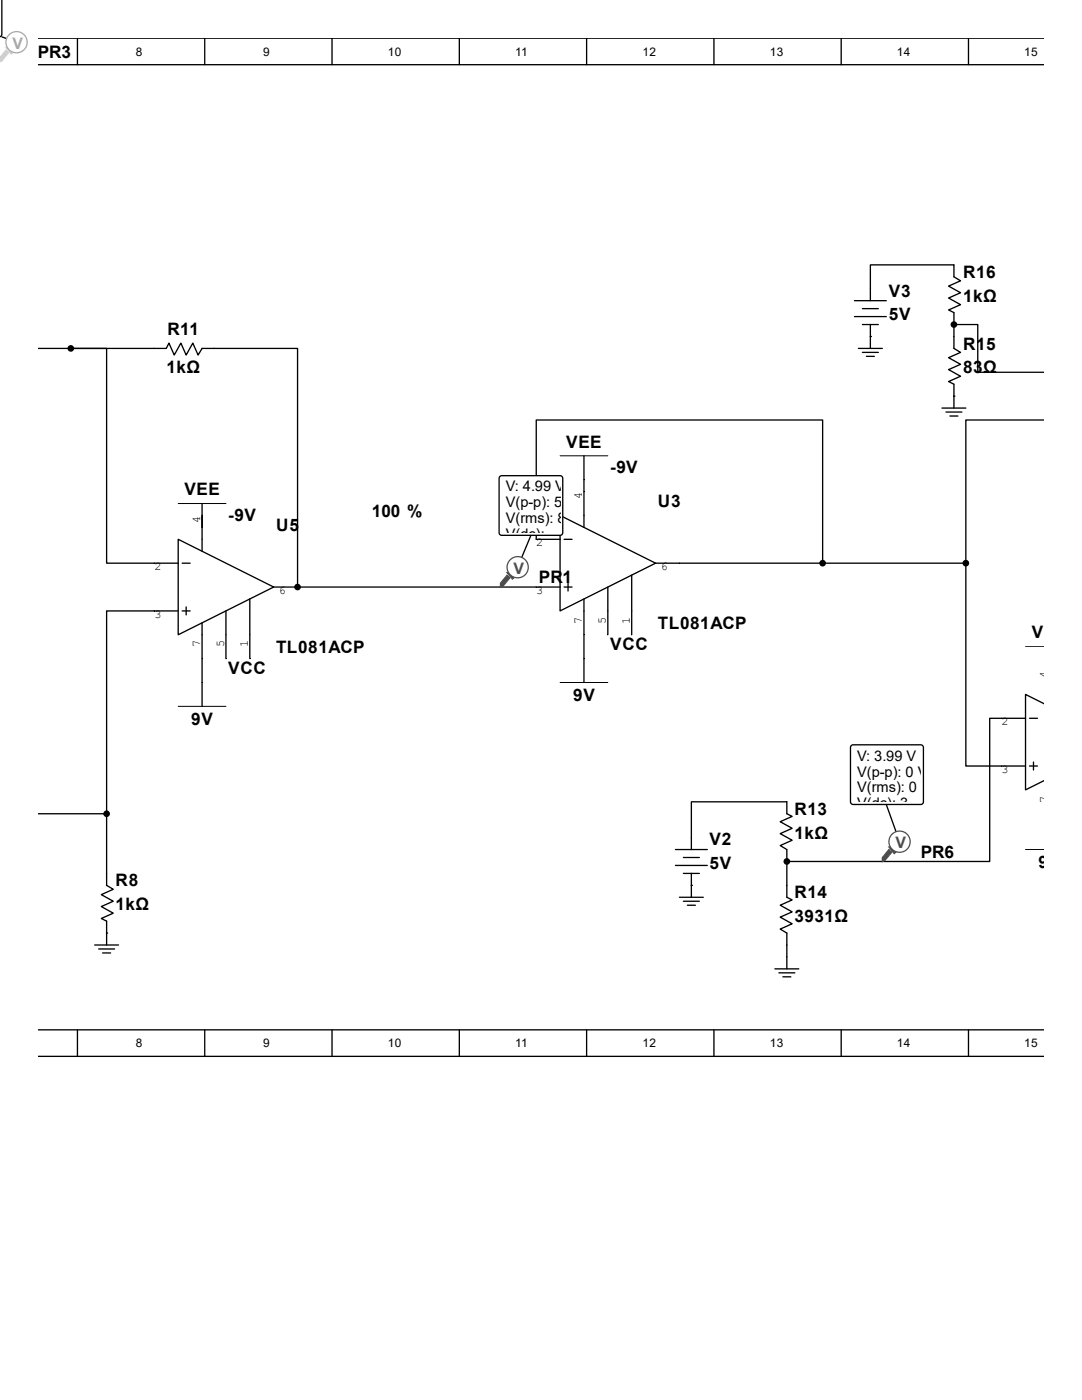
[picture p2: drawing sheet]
<svg xmlns="http://www.w3.org/2000/svg" width="216mm" height="279mm" viewBox="0 0 216 279" stroke-linecap="round" stroke-linejoin="round" font-family="sans-serif">
<g fill="none" stroke="#000" stroke-width=".26">
<path d="M7.6 12.9h200.7M7.6 7.6h200.7M15.5 7.6v5.3M40.9 7.6v5.3M66.3 7.6v5.3M91.7 7.6v5.3M117.1 7.6v5.3M142.5 7.6v5.3M167.9 7.6v5.3M193.3 7.6v5.3M7.6 69.5h25.6l.5-1 1.1 2.4 1.3-2.4 1 2.4 1.4-2.4 1 2.4 .8-1.4h19.1v47.7M14.1 69.5h7.2v42.9h14.3"/>
<path d="M170.5 60h6.3M170.5 63.2h6.3M171.3 69.5h4.8M172.1 61.6h3.2M172.1 64.8h3.2M172.1 70.3h3.2M172.9 71.1h1.6M173.7 60v-7.1h16.6v2.3l1.4 .8-2.4 1.1 2.4 1.3-2.4 1.1 2.4 1.3-2.4 1.1 1 .5v7.1l1.4 .8-2.4 1.1 2.4 1.3-2.4 1.1 2.4 1.3-2.4 1 1 .6v4.7M173.7 67.2h.1M173.7 64.8v4.7M190.3 79.1h.1M190.3 64.8h4.8v9.5h13.2"/>
<path d="M116.5 91v14.3M188 81.4h4.7M188.8 82.2h3.1M189.5 83h1.6M208.3 83.8h-15.6v28.6M35.6 107.6l19 9.6-19 9.5zM36.4 112.4h1.5M40.3 100.5v9.5M49.8 119.5v11.9M54.6 117.2h57.2M111.8 102.9l19 9.5-19 9.5zM111.8 107.6h-4.8v-23.8h57.1v28.6"/>
<path d="M112.6 117.2h1.5M112.6 107.6h1.5M113.3 116.4v1.6M116.5 119.5v16.7M121.3 117.2v9.5M126 114.8v11.9M130.8 112.4h61.9M192.7 112.4v40.5h11.9M35.6 121.9h-14.3v40.5M36.4 121.9h1.5M37.1 121.1v1.6M40.3 124.3v16.7"/>
<path d="M45.1 121.9v9.5M204.6 143.4h-7.1v28.5h-40.5M205.4 152.9h1.6M205.4 143.4h1.6M206.2 152.1v1.6M208.3 140.4l-3.7-1.8v19l3.7-1.8M7.6 162.4h13.7M21.3 162.4v14.3l1.3 .8-2.4 1 2.4 1.4-2.4 1 2.4 1.3-2.4 1.1 1.1 .5v4.8M134.8 169.5h6.3M134.8 172.7h6.3M135.6 179.1h4.7M136.4 171.1h3.1"/>
<path d="M136.4 174.3h3.1M136.4 179.9h3.1M138 169.5v-9.5h19v2.4l1.1 .5-2.4 1.1 2.4 1.3-2.4 1.1 2.4 1.3-2.4 1.1 1.3 .7v9.6l1.1 .5-2.4 1.1 2.4 1.3-2.4 1 2.4 1.4-2.4 1 1.3 .8v7.2M138 176.7h.1M138 174.3v4.8M18.9 188.6h4.8M19.7 189.4h3.2M20.5 190.2h1.6M21.3 186.2h.1M137.2 180.7h1.5M154.6 193.4h4.8M155.4 194.2h3.2"/>
<path d="M156.2 194.9h1.6M7.6 210.8h200.7M7.6 205.5h200.7M15.5 205.5v5.3M40.9 205.5v5.3M66.3 205.5v5.3M91.7 205.5v5.3M117.1 205.5v5.3M142.5 205.5v5.3M167.9 205.5v5.3M193.3 205.5v5.3"/>
</g>
<path d="M111.8 91h9.5M35.6 100.5h9.5M111.8 136.2h9.5M204.6 129.1h3.7M35.6 141h9.5M204.6 169.5h3.7" fill="none" stroke="#000" stroke-width=".2"/>
<g fill="#000" stroke="#000" stroke-width=".26">
<circle cx="14.1" cy="69.5" r=".53"/>
<circle cx="190.3" cy="64.8" r=".53"/>
<circle cx="59.4" cy="117.2" r=".53"/>
<circle cx="164.1" cy="112.4" r=".53"/>
<circle cx="192.7" cy="112.4" r=".53"/>
<circle cx="21.3" cy="162.4" r=".53"/>
<circle cx="157" cy="171.9" r=".53"/>
</g>
<path d="M99.9 95h12.1l.3 .5-.1 11.1-.4 .2h-11.9l-.3-.5v-10.8z" fill-rule="evenodd" fill="#fff" stroke="#000" stroke-width=".26"/>
<path d="M105.9 106.8l-2.6 6.4" fill="none" stroke="#000" stroke-width=".26"/>
<path d="M101.2 114.8l.5 .5-1.3 1.6-.5 .3v-.8z" fill-rule="evenodd" fill="#505050"/>
<path d="M101.2 114.8l.5 .5-1.3 1.6-.5 .3v-.8z" fill="none" stroke="#505050" stroke-width=".25"/>
<path d="M101.2 114.3h.3l1 1-.3 .3z" fill-rule="evenodd" fill="#505050"/>
<path d="M101.2 114.3h.3l1 1-.3 .3z" fill="none" stroke="#505050" stroke-width=".25"/>
<circle cx="103.3" cy="113.2" r="2.11" fill="#fff"/>
<circle cx="103.3" cy="113.2" r="2.11" fill="none" stroke="#505050" stroke-width=".25"/>
<path d="M170 148.7h14l.3 .5-.1 11.1-.5 .2h-13.7l-.3-.5v-10.8z" fill-rule="evenodd" fill="#fff" stroke="#000" stroke-width=".26"/>
<path d="M176.8 160.5l2.7 7.5" fill="none" stroke="#000" stroke-width=".26"/>
<path d="M177.4 169.5l.5 .6-1.3 1.6-.5 .3v-.8z" fill-rule="evenodd" fill="#505050"/>
<path d="M177.4 169.5l.5 .6-1.3 1.6-.5 .3v-.8z" fill="none" stroke="#505050" stroke-width=".25"/>
<path d="M177.4 169h.3l1 1.1-.3 .2z" fill-rule="evenodd" fill="#505050"/>
<path d="M177.4 169h.3l1 1.1-.3 .2z" fill="none" stroke="#505050" stroke-width=".25"/>
<circle cx="179.5" cy="168" r="2.12" fill="#fff"/>
<circle cx="179.5" cy="168" r="2.12" fill="none" stroke="#505050" stroke-width=".25"/>
<path d="M-.1 -.1h.5v6.9l-.1 .3-.4 .3z" fill-rule="evenodd" fill="#fff" stroke="#000" stroke-width=".26"/>
<path d="M.4 7.4l2.9 1" fill="none" stroke="#000" stroke-width=".26"/>
<path d="M1.2 10l.5 .5-1.3 1.6-.5 .3v-.8z" fill-rule="evenodd" fill="#d1d2d4"/>
<path d="M-.1 11.5l1.3-1.5 .5 .5-1.3 1.6-.5 .3" fill="none" stroke="#d1d2d4" stroke-width=".25"/>
<path d="M1.2 9.5h.2l1.1 1-.3 .3z" fill-rule="evenodd" fill="#d1d2d4"/>
<path d="M1.2 9.5h.2l1.1 1-.3 .3z" fill="none" stroke="#d1d2d4" stroke-width=".25"/>
<circle cx="3.3" cy="8.4" r="2.12" fill="#fff"/>
<circle cx="3.3" cy="8.4" r="2.12" fill="none" stroke="#a7a9ac" stroke-width=".25"/>
<g font-size="3.4">
<text x="7.5" y="11.6">PR3</text>
<text x="177.4" y="59.2">V3</text>
<text x="192.2" y="55.5">R16</text>
<text x="177.4" y="63.9">5V</text>
<text x="192.2" y="60.2">1kΩ</text>
<text x="33.4" y="66.8">R11</text>
<text x="192.2" y="69.8">R15</text>
<text x="33.2" y="74.5">1kΩ</text>
<text x="192.2" y="74.5">83Ω</text>
<text x="113" y="89.3">VEE</text>
<text x="121.8" y="94.4">-9V</text>
<text x="36.8" y="98.8">VEE</text>
<text x="131.3" y="101.2">U3</text>
<text x="45.6" y="103.9">-9V</text>
<text x="55.1" y="106">U5</text>
<text x="74.2" y="103.1">100 %</text>
<text x="107.5" y="116.4">PR1</text>
<text x="131.3" y="125.6">TL081ACP</text>
<text x="55.1" y="130.3">TL081ACP</text>
<text x="121.8" y="129.8">VCC</text>
<text x="205.9" y="127.4">VEE</text>
<text x="45.6" y="134.6">VCC</text>
<text x="114.3" y="139.9">9V</text>
<text x="38.1" y="144.6">9V</text>
<text x="158.5" y="162.6">R13</text>
<text x="158.5" y="167.4">1kΩ</text>
<text x="141.6" y="168.7">V2</text>
<text x="141.6" y="173.5">5V</text>
<text x="183.7" y="171.2">PR6</text>
<text x="207.2" y="173.2">9V</text>
<text x="23.1" y="176.9">R8</text>
<text x="158.5" y="179.3">R14</text>
<text x="23.1" y="181.7">1kΩ</text>
<text x="158.5" y="184.1">3931Ω</text>
</g>
<text font-size="3.2" fill="#a7a9ac" x="2.5" y="9.7">V</text>
<g font-size="3.2" fill="#505050">
<text x="102.5" y="114.5">V</text>
<text x="178.7" y="169.3">V</text>
</g>
<g font-size="2.9">
<text x="100.9" y="98.1">V: 4.99 V</text>
<text x="100.9" y="101.3">V(p-p): 583 nV</text>
<text x="100.9" y="104.4">V(rms): 8.53 V</text>
<text x="100.9" y="107.6">V(dc):...</text>
<text x="171" y="151.8">V: 3.99 V</text>
<text x="171" y="155">V(p-p): 0 V</text>
<text x="171" y="158.2">V(rms): 0 V</text>
<text x="171" y="161.3">V(dc): 3...</text>
</g>
<g font-size="2.4">
<text x="27.1" y="11.1">8</text>
<text x="52.5" y="11.1">9</text>
<text x="77.4" y="11.1">10</text>
<text x="102.8" y="11.1">11</text>
<text x="128.2" y="11.1">12</text>
<text x="153.6" y="11.1">13</text>
<text x="179" y="11.1">14</text>
<text x="204.4" y="11.1">15</text>
<text x="116.1" y="99.6" transform="rotate(-90 116.1 99.6)">4</text>
<text x="39.9" y="104.4" transform="rotate(-90 39.9 104.4)">4</text>
<text x="30.8" y="113.7">2</text>
<text x="107" y="109">2</text>
<text x="131.9" y="113.7">6</text>
<text x="55.7" y="118.5">6</text>
<text x="107" y="118.5">3</text>
<text x="30.8" y="123.3">3</text>
<text x="116.1" y="124.5" transform="rotate(-90 116.1 124.5)">7</text>
<text x="120.9" y="124.5" transform="rotate(-90 120.9 124.5)">5</text>
<text x="125.6" y="124.5" transform="rotate(-90 125.6 124.5)">1</text>
<text x="39.9" y="129.2" transform="rotate(-90 39.9 129.2)">7</text>
<text x="44.7" y="129.2" transform="rotate(-90 44.7 129.2)">5</text>
<text x="49.4" y="129.2" transform="rotate(-90 49.4 129.2)">1</text>
<text x="209" y="135.3" transform="rotate(-90 209 135.3)">4</text>
<text x="199.9" y="144.7">2</text>
<text x="199.9" y="154.3">3</text>
<text x="209" y="160.2" transform="rotate(-90 209 160.2)">7</text>
<text x="27.1" y="209">8</text>
<text x="52.5" y="209">9</text>
<text x="77.4" y="209">10</text>
<text x="102.8" y="209">11</text>
<text x="128.2" y="209">12</text>
<text x="153.6" y="209">13</text>
<text x="179" y="209">14</text>
<text x="204.4" y="209">15</text>
</g>
</svg>
